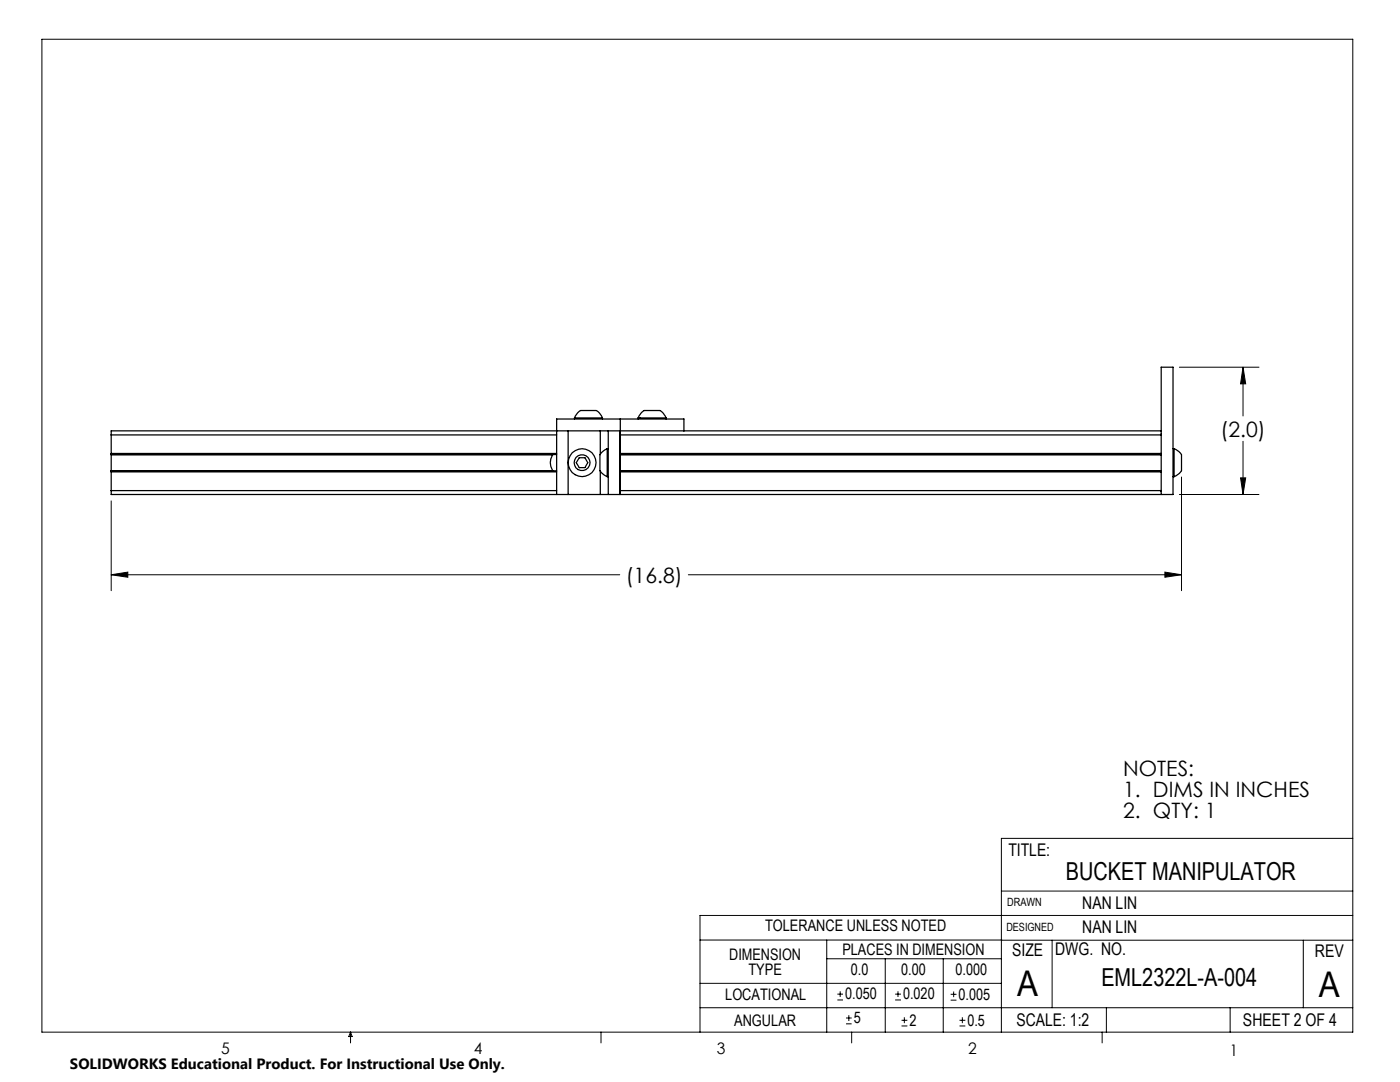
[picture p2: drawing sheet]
<svg xmlns="http://www.w3.org/2000/svg" width="279mm" height="216mm" viewBox="0 0 279 216" stroke-linecap="round" stroke-linejoin="round" font-family="sans-serif">
<g fill="none" stroke="#000" stroke-width=".2">
<path d="M8.4 7.8h261.6v198.2h-261.6zM235.4 73.3h15.8M248.1 73.3l.5 3.3h-1zM248.1 73.3v9.7M22.2 99.9v18M235.4 98.7h15.8M235.8 95.2v22.7M247.6 95.4h1l-.5 3.3zM248.1 88.1v10.6M22.2 114.7l3.3-.5v1zM22.2 114.7h101.5M137.4 114.7h98.4"/>
<path d="M232.5 114.2l3.3 .5-3.3 .5zM199.8 177.8h70.2M270 167.3h-70.2v38.7M139.7 187.6h60.2M139.7 196.2h60.1M165 187.6v18.4M165 191.3h34.8M167.1 199.5h1.1M167.1 198.4h1.1M167.7 197.8v1.1M176.7 191.3v14.7M178.6 199.5h1.2"/>
<path d="M178.6 198.4h1.2M179.2 197.8v1.1M188.2 191.3v14.7M189.7 199.6h1.2M189.7 198.4h1.2M190.3 197.8v1.2M199.8 187.6h70.2M210 187.6v13.5M260.1 187.6v13.5M270 182.7h-130.3v23.3M70 206v2.1M70 206l.3 .8h-.7z"/>
<path d="M119.9 206v2.1M139.7 201.1h130.3M168.8 204.3h1.2M168.8 203.1h1.2M169.4 202.6v1.1M170 206v2.1M179.9 204.7h1.2M179.9 203.6h1.2M180.5 203v1.2M191.5 204.7h1.2M191.5 203.6h1.2M192.1 203v1.2"/>
<path d="M220 206v2.1M220.8 201.1v4.9M245.5 201.1v4.9"/>
</g>
<path d="M22.2 114.7l3.3-.5v1zM232.5 114.2l3.3 .5-3.3 .5zM248.1 73.3l.5 3.3h-1zM247.6 95.4h1l-.5 3.3z" fill="#000"/>
<g fill="none" stroke="#000" stroke-width=".25">
<path d="M22.2 93.9v.3M22.2 97.9v.8h88.9M22.2 90.5v.2M22.2 90.7h88.1a2.8 2.8 0 0 0 0 3.2h-88.1M22.2 93.9h88.9M22.2 90.7h88.9M22.2 86.8v3.7M22.2 90.7v3.2M22.2 94.2v3.7M22.2 86.8h88.9M22.2 97.9h88.9M22.2 94.2h88.9"/>
<path d="M22.2 90.5h88.9M111.1 98.7h2.3M113.4 86h-91.2v.8M113.4 86h6.4M113.4 98.7h6.4M113.4 86v12.7M114.7 83.4l.1-.3a1.94 1.94 0 0 1 2.4-1.2h1a1.84 1.84 0 0 1 2 1.5M114.7 83.4h5.5M114.7 83.4v.2M115.6 91.3h1.1l.6 1-.6 1h-1.1l-.6-1zM119.8 86h1.6M119.8 98.7h1.6"/>
<path d="M119.8 86v4.6M119.8 94.1v4.6M120.2 83.4v.2M121.2 89.5l-.4 .2a1.7 1.7 0 0 0-1.1 2.1v1.5a1.83 1.83 0 0 0 1.5 1.8M121.2 89.5v5.6M121.2 89.5h.2M121.2 95.1h.2M121.4 86h2.3M121.4 98.7h2.3M121.4 86v12.7M123.7 86h108M123.7 86v12.7"/>
<path d="M123.8 83.6v3.2M123.8 97.9v.8M123.8 93.9v.3M123.8 90.5v.2M123.8 93.9h107.9M123.8 90.7h107.9M123.8 86.8h107.9M123.8 97.9h107.9M123.8 94.2h107.9M123.8 90.5h107.9M123.8 86.8v3.7M123.8 90.7v3.2"/>
<path d="M123.8 94.2v3.7M127.4 83.4l.2-.5a1.7 1.7 0 0 1 2-1h1.6a1.81 1.81 0 0 1 1.7 1.5M127.4 83.4h5.5M127.4 83.4v.2M132.9 83.4v.2M136.5 86v-2.4h-25.4v15.1M231.7 86.8v-13.5h2.4v25.4h-110.4M231.7 97.9v.8M231.7 90.5v3.7M231.7 86.8v3.7M231.7 94.2v3.7M234.1 89.5h.2"/>
<path d="M234.1 95.1h.2M234.3 89.5l.3 .1a1.94 1.94 0 0 1 1.2 2.4v1.1a1.83 1.83 0 0 1-1.5 2M234.3 89.5v5.6"/>
<circle cx="116.2" cy="92.3" r="1.59"/>
<circle cx="116.2" cy="92.3" r="2.77"/>
</g>
<g font-size="7.1">
<text x="203" y="198.7">A</text>
<text x="263.2" y="198.9">A</text>
</g>
<g font-size="4.9">
<text x="212.7" y="175.7">BUCKET MANIPULATOR</text>
<text x="219.8" y="196.7">EML2322L-A-004</text>
</g>
<g font-size="4.2">
<text x="243.6" y="87.1">(2.0)</text>
<text x="124.9" y="116.3">(16.8)</text>
<text x="224.2" y="154.8">NOTES:</text>
<text x="224.2" y="158.9">1. DIMS IN INCHES</text>
<text x="224.2" y="163.1">2. QTY: 1</text>
</g>
<g font-size="3.5">
<text x="201.2" y="170.7">TITLE:</text>
<text x="216" y="181.4">NAN LIN</text>
<text x="202" y="190.7">SIZE</text>
<text x="210.6" y="190.6">DWG. NO.</text>
<text x="216" y="186.2">NAN LIN</text>
<text x="262.4" y="190.9">REV</text>
<text x="202.9" y="204.6">SCALE: 1:2</text>
<text x="248.1" y="204.6">SHEET 2 OF 4</text>
</g>
<g font-size="3.2">
<text x="152.7" y="185.7">TOLERANCE UNLESS NOTED</text>
<text x="145.5" y="191.5">DIMENSION</text>
<text x="168.1" y="190.5">PLACES IN DIMENSION</text>
<text x="149.4" y="194.6">TYPE</text>
<text x="169.8" y="194.6">0.0</text>
<text x="179.8" y="194.6">0.00</text>
<text x="190.7" y="194.6">0.000</text>
<text x="144.7" y="199.6">LOCATIONAL</text>
<text x="168.7" y="199.4">0.050</text>
<text x="180.2" y="199.4">0.020</text>
<text x="191.3" y="199.5">0.005</text>
<text x="146.5" y="204.6">ANGULAR</text>
<text x="170.4" y="204.2">5</text>
<text x="181.5" y="204.6">2</text>
<text x="193.1" y="204.6">0.5</text>
<text x="44.2" y="210.4">5</text>
<text x="94.6" y="210.3">4</text>
<text x="143.1" y="210.4">3</text>
<text x="193.2" y="210.3">2</text>
<text x="245.4" y="210.6">1</text>
</g>
<text font-size="3" x="14" y="213.3">SOLIDWORKS Educational Product. For Instructional Use Only.</text>
<g font-size="2.3">
<text x="200.8" y="185.7">DESIGNED</text>
<text x="201" y="180.9">DRAWN</text>
</g>
</svg>
